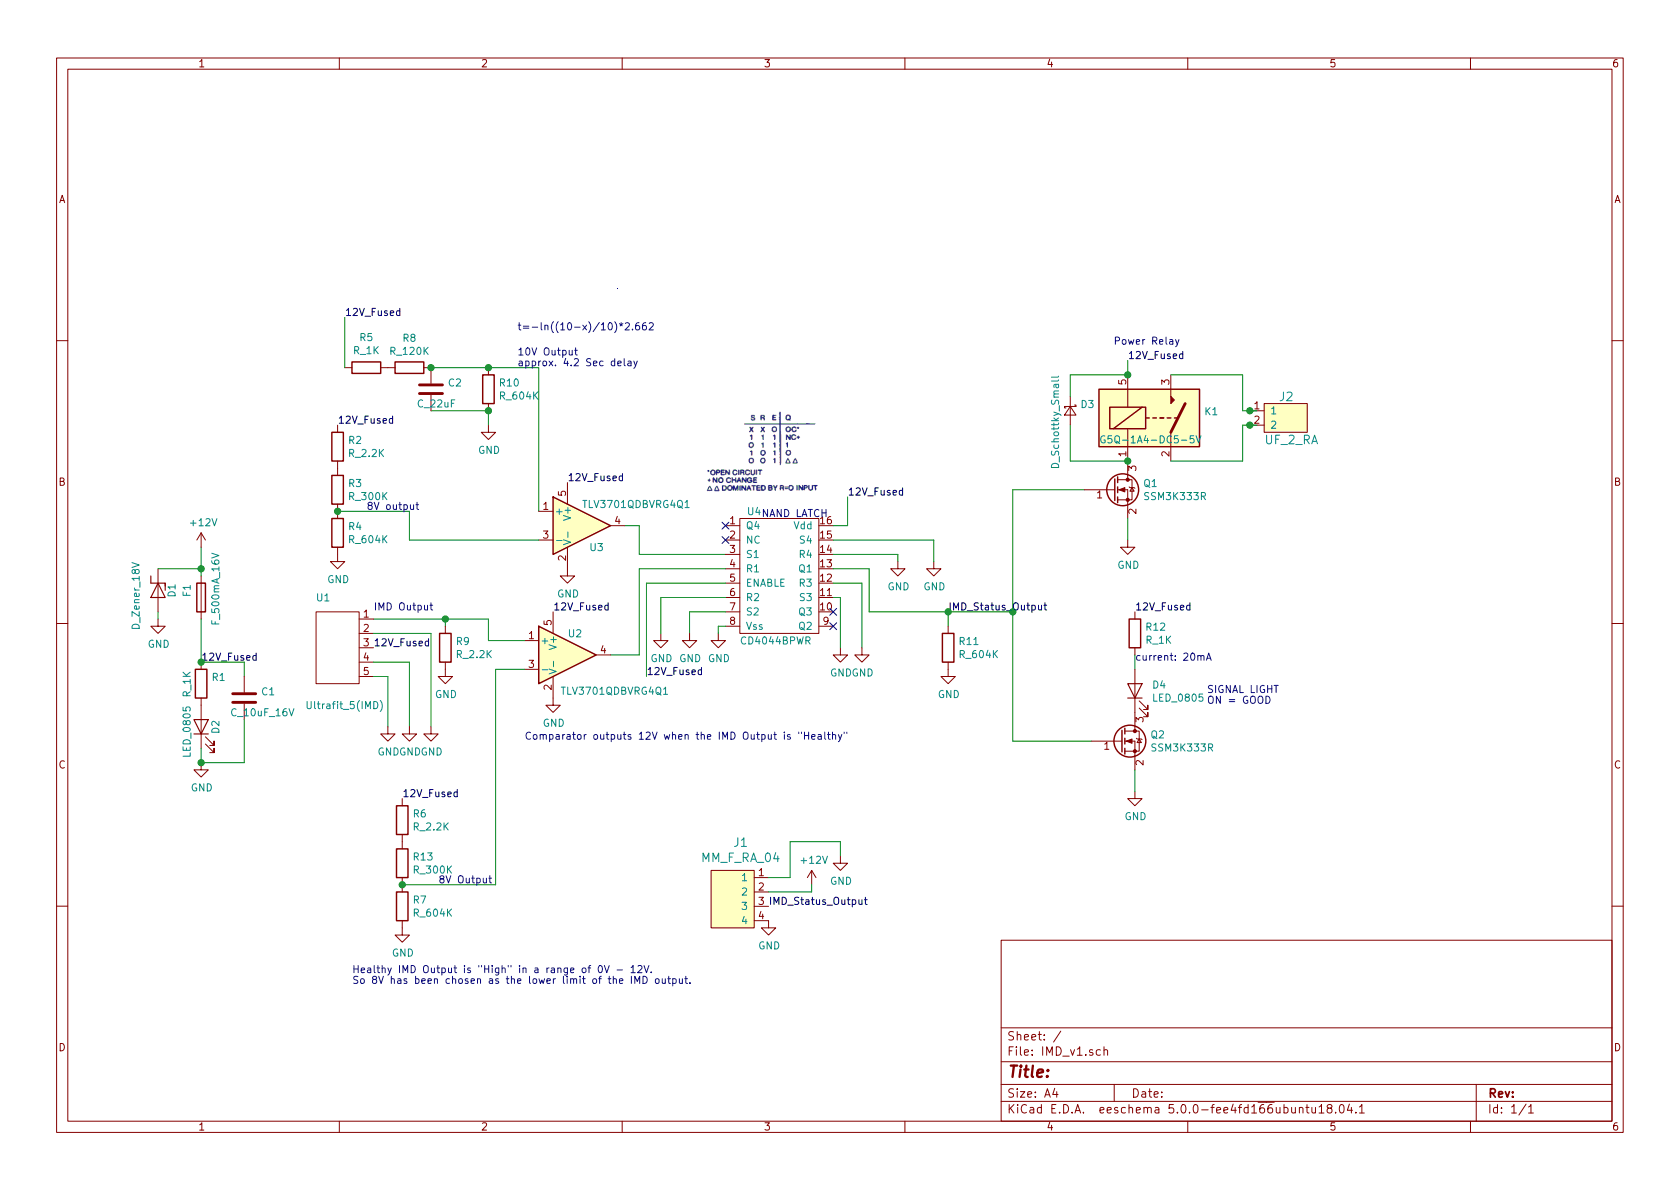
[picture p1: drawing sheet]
EESchema Schematic File Version 4
LIBS:IMD_v1-cache
EELAYER 26 0
EELAYER END
$Descr A4 11693 8268
encoding utf-8
Sheet 1 1
Title ""
Date ""
Rev ""
Comp ""
Comment1 ""
Comment2 ""
Comment3 ""
Comment4 ""
$EndDescr
Wire Wire Line
	3000 2850 3400 2850
$Comp
L power:GND #PWR010
U 1 1
P 3400 2950
F 0 "#PWR010" H 3400 2700 50  0001 C CNN
F 1 "GND" H 3405 2777 50  0000 C CNN
F 2 "" H 3400 2950 50  0001 C CNN
F 3 "" H 3400 2950 50  0001 C CNN
	1    3400 2950
	1    0    0    -1  
$EndComp
Wire Wire Line
	3400 2950 3400 2850
Wire Wire Line
	3750 2550 3750 3550
$Comp
L Formula:TLV3701QDBVRG4Q1 U3
U 1 1
P 4050 3650
F 0 "U3" H 4100 3500 50  0000 L CNN
F 1 "TLV3701QDBVRG4Q1" H 4050 3800 50  0000 L CNN
F 2 "Formula:SOT-23-5_OEM" H 4050 3750 50  0001 C CNN
F 3 "http://www.ti.com/lit/ds/symlink/tlv3702-q1.pdf" H 4050 3850 50  0001 C CNN
F 4 "DK" H 4400 4150 60  0001 C CNN "MFN"
F 5 "497-10249-1-ND" H 4300 4050 60  0001 C CNN "MPN"
F 6 "https://www.digikey.com/product-detail/en/texas-instruments/TLV3701QDBVRG4Q1/296-32395-6-ND/3507000" H 4200 3950 60  0001 C CNN "PurchasingLink"
	1    4050 3650
	1    0    0    -1  
$EndComp
Wire Wire Line
	3750 3750 2850 3750
Wire Wire Line
	2850 3750 2850 3550
Wire Wire Line
	2850 3550 2350 3550
$Comp
L power:GND #PWR04
U 1 1
P 2350 3850
F 0 "#PWR04" H 2350 3600 50  0001 C CNN
F 1 "GND" H 2355 3677 50  0000 C CNN
F 2 "" H 2350 3850 50  0001 C CNN
F 3 "" H 2350 3850 50  0001 C CNN
	1    2350 3850
	1    0    0    -1  
$EndComp
Wire Wire Line
	4350 3650 4450 3650
Wire Wire Line
	4450 3650 4450 3850
Wire Wire Line
	4450 3850 5050 3850
$Comp
L formula:CD4044BPWR U4
U 1 1
P 5450 3950
F 0 "U4" H 5250 4350 50  0000 C CNN
F 1 "CD4044BPWR" H 5400 3450 50  0000 C CNN
F 2 "Formula:TSSOP-16-OEM" H 5450 3950 50  0001 C CNN
F 3 "https://www.ti.com/lit/ds/symlink/cd4043b.pdf" H 5450 3950 50  0001 C CNN
	1    5450 3950
	1    0    0    -1  
$EndComp
Wire Wire Line
	5050 3950 4450 3950
Wire Wire Line
	4450 3950 4450 4550
Wire Wire Line
	4450 4550 4250 4550
$Comp
L Formula:TLV3701QDBVRG4Q1 U2
U 1 1
P 3950 4550
F 0 "U2" H 3950 4700 50  0000 L CNN
F 1 "TLV3701QDBVRG4Q1" H 3900 4300 50  0000 L CNN
F 2 "Formula:SOT-23-5_OEM" H 3950 4650 50  0001 C CNN
F 3 "http://www.ti.com/lit/ds/symlink/tlv3702-q1.pdf" H 3950 4750 50  0001 C CNN
F 4 "DK" H 4300 5050 60  0001 C CNN "MFN"
F 5 "497-10249-1-ND" H 4200 4950 60  0001 C CNN "MPN"
F 6 "https://www.digikey.com/product-detail/en/texas-instruments/TLV3701QDBVRG4Q1/296-32395-6-ND/3507000" H 4100 4850 60  0001 C CNN "PurchasingLink"
	1    3950 4550
	1    0    0    -1  
$EndComp
Wire Wire Line
	3650 4450 3400 4450
Wire Wire Line
	3400 4450 3400 4300
Wire Wire Line
	3400 4300 3100 4300
Wire Wire Line
	3100 4300 3100 4350
$Comp
L power:GND #PWR09
U 1 1
P 3100 4650
F 0 "#PWR09" H 3100 4400 50  0001 C CNN
F 1 "GND" H 3105 4477 50  0000 C CNN
F 2 "" H 3100 4650 50  0001 C CNN
F 3 "" H 3100 4650 50  0001 C CNN
	1    3100 4650
	1    0    0    -1  
$EndComp
Wire Wire Line
	3100 4300 2600 4300
Connection ~ 3100 4300
Wire Wire Line
	3650 4650 3450 4650
$Comp
L power:GND #PWR06
U 1 1
P 2800 6450
F 0 "#PWR06" H 2800 6200 50  0001 C CNN
F 1 "GND" H 2805 6277 50  0000 C CNN
F 2 "" H 2800 6450 50  0001 C CNN
F 3 "" H 2800 6450 50  0001 C CNN
	1    2800 6450
	1    0    0    -1  
$EndComp
$Comp
L formula:Ultrafit_5(IMD) U1
U 1 1
P 2500 4450
F 0 "U1" H 2250 4750 50  0000 C CNN
F 1 "Ultrafit_5(IMD)" H 2400 4000 50  0000 C CNN
F 2 "Formula:Ultrafit_5" H 2500 4450 50  0001 C CNN
F 3 "http://www.bender-emobility.com/fileadmin/products/doc/IR155-32xx-V004_D00115_D_XXEN.pdf" H 2500 4450 50  0001 C CNN
	1    2500 4450
	1    0    0    -1  
$EndComp
Wire Wire Line
	2800 6150 3450 6150
Wire Wire Line
	2600 4600 2850 4600
Wire Wire Line
	2600 4700 2700 4700
Wire Wire Line
	2700 4700 2700 5050
Wire Wire Line
	2850 4600 2850 5050
Wire Wire Line
	3000 4400 3000 5050
Wire Wire Line
	2600 4400 3000 4400
$Comp
L power:GND #PWR08
U 1 1
P 3000 5050
F 0 "#PWR08" H 3000 4800 50  0001 C CNN
F 1 "GND" H 3005 4877 50  0000 C CNN
F 2 "" H 3000 5050 50  0001 C CNN
F 3 "" H 3000 5050 50  0001 C CNN
	1    3000 5050
	1    0    0    -1  
$EndComp
$Comp
L power:GND #PWR07
U 1 1
P 2850 5050
F 0 "#PWR07" H 2850 4800 50  0001 C CNN
F 1 "GND" H 2855 4877 50  0000 C CNN
F 2 "" H 2850 5050 50  0001 C CNN
F 3 "" H 2850 5050 50  0001 C CNN
	1    2850 5050
	1    0    0    -1  
$EndComp
$Comp
L power:GND #PWR05
U 1 1
P 2700 5050
F 0 "#PWR05" H 2700 4800 50  0001 C CNN
F 1 "GND" H 2705 4877 50  0000 C CNN
F 2 "" H 2700 5050 50  0001 C CNN
F 3 "" H 2700 5050 50  0001 C CNN
	1    2700 5050
	1    0    0    -1  
$EndComp
NoConn ~ 5050 3650
NoConn ~ 5800 4250
NoConn ~ 5800 4350
Wire Wire Line
	5800 3650 5900 3650
Wire Wire Line
	5900 3650 5900 3450
Wire Wire Line
	5800 3950 6050 3950
Wire Wire Line
	5800 3850 6250 3850
Wire Wire Line
	6250 3850 6250 3900
Wire Wire Line
	5800 4050 6000 4050
Wire Wire Line
	6000 4050 6000 4500
$Comp
L power:GND #PWR020
U 1 1
P 6000 4500
F 0 "#PWR020" H 6000 4250 50  0001 C CNN
F 1 "GND" H 6005 4327 50  0000 C CNN
F 2 "" H 6000 4500 50  0001 C CNN
F 3 "" H 6000 4500 50  0001 C CNN
	1    6000 4500
	1    0    0    -1  
$EndComp
$Comp
L power:GND #PWR018
U 1 1
P 5850 4500
F 0 "#PWR018" H 5850 4250 50  0001 C CNN
F 1 "GND" H 5855 4327 50  0000 C CNN
F 2 "" H 5850 4500 50  0001 C CNN
F 3 "" H 5850 4500 50  0001 C CNN
	1    5850 4500
	1    0    0    -1  
$EndComp
Wire Wire Line
	5850 4150 5850 4500
$Comp
L power:GND #PWR021
U 1 1
P 6250 3900
F 0 "#PWR021" H 6250 3650 50  0001 C CNN
F 1 "GND" H 6255 3727 50  0000 C CNN
F 2 "" H 6250 3900 50  0001 C CNN
F 3 "" H 6250 3900 50  0001 C CNN
	1    6250 3900
	1    0    0    -1  
$EndComp
$Comp
L power:GND #PWR022
U 1 1
P 6500 3900
F 0 "#PWR022" H 6500 3650 50  0001 C CNN
F 1 "GND" H 6505 3727 50  0000 C CNN
F 2 "" H 6500 3900 50  0001 C CNN
F 3 "" H 6500 3900 50  0001 C CNN
	1    6500 3900
	1    0    0    -1  
$EndComp
Wire Wire Line
	5800 3750 6500 3750
Wire Wire Line
	6050 4250 6600 4250
Wire Wire Line
	6050 3950 6050 4250
Wire Wire Line
	6500 3750 6500 3900
Wire Wire Line
	6600 4250 6600 4350
$Comp
L power:GND #PWR023
U 1 1
P 6600 4650
F 0 "#PWR023" H 6600 4400 50  0001 C CNN
F 1 "GND" H 6605 4477 50  0000 C CNN
F 2 "" H 6600 4650 50  0001 C CNN
F 3 "" H 6600 4650 50  0001 C CNN
	1    6600 4650
	1    0    0    -1  
$EndComp
Wire Wire Line
	7050 4250 6600 4250
Connection ~ 6600 4250
Wire Wire Line
	7050 4250 7050 5150
Wire Wire Line
	7050 5150 7600 5150
Wire Wire Line
	7050 4250 7050 3400
Wire Wire Line
	7050 3400 7550 3400
Connection ~ 7050 4250
$Comp
L formula:SSM3K333R Q1
U 1 1
P 7750 3400
F 0 "Q1" H 7956 3446 50  0000 L CNN
F 1 "SSM3K333R" H 7956 3355 50  0000 L CNN
F 2 "Formula:SOT-23F" H 7950 3325 50  0001 L CIN
F 3 "https://drive.google.com/drive/folders/0B-V-iZf33Y4GNzhDQTJZanJRbVk" H 7950 3475 50  0001 L CNN
F 4 "DK" H 8250 3775 60  0001 C CNN "MFN"
F 5 "SSM3K333RLFCT-ND" H 8150 3675 60  0001 C CNN "MPN"
F 6 "https://www.digikey.com/product-detail/en/toshiba-semiconductor-and-storage/SSM3K333RLF/SSM3K333RLFCT-ND/3522391" H 8050 3575 60  0001 C CNN "PurchasingLink"
	1    7750 3400
	1    0    0    -1  
$EndComp
$Comp
L formula:SSM3K333R Q2
U 1 1
P 7800 5150
F 0 "Q2" H 8006 5196 50  0000 L CNN
F 1 "SSM3K333R" H 8006 5105 50  0000 L CNN
F 2 "Formula:SOT-23F" H 8000 5075 50  0001 L CIN
F 3 "https://drive.google.com/drive/folders/0B-V-iZf33Y4GNzhDQTJZanJRbVk" H 8000 5225 50  0001 L CNN
F 4 "DK" H 8300 5525 60  0001 C CNN "MFN"
F 5 "SSM3K333RLFCT-ND" H 8200 5425 60  0001 C CNN "MPN"
F 6 "https://www.digikey.com/product-detail/en/toshiba-semiconductor-and-storage/SSM3K333RLF/SSM3K333RLFCT-ND/3522391" H 8100 5325 60  0001 C CNN "PurchasingLink"
	1    7800 5150
	1    0    0    -1  
$EndComp
$Comp
L power:GND #PWR024
U 1 1
P 7850 3750
F 0 "#PWR024" H 7850 3500 50  0001 C CNN
F 1 "GND" H 7855 3577 50  0000 C CNN
F 2 "" H 7850 3750 50  0001 C CNN
F 3 "" H 7850 3750 50  0001 C CNN
	1    7850 3750
	1    0    0    -1  
$EndComp
$Comp
L power:GND #PWR025
U 1 1
P 7900 5500
F 0 "#PWR025" H 7900 5250 50  0001 C CNN
F 1 "GND" H 7905 5327 50  0000 C CNN
F 2 "" H 7900 5500 50  0001 C CNN
F 3 "" H 7900 5500 50  0001 C CNN
	1    7900 5500
	1    0    0    -1  
$EndComp
Wire Wire Line
	7900 5350 7900 5500
Wire Wire Line
	7850 3600 7850 3750
$Comp
L formula:LED_0805 D4
U 1 1
P 7900 4800
F 0 "D4" V 7938 4683 50  0000 R CNN
F 1 "LED_0805" V 7847 4683 50  0000 R CNN
F 2 "Formula:LED_0805_OEM" H 7800 4800 50  0001 C CNN
F 3 "http://www.osram-os.com/Graphics/XPic9/00078860_0.pdf" H 7900 4900 50  0001 C CNN
F 4 "DK" H 7900 4800 60  0001 C CNN "MFN"
F 5 "475-1410-1-ND" H 7900 4800 60  0001 C CNN "MPN"
F 6 "https://www.digikey.com/products/en?keywords=475-1410-1-ND" H 8300 5300 60  0001 C CNN "PurchasingLink"
	1    7900 4800
	0    -1   -1   0   
$EndComp
Wire Wire Line
	7900 4650 7900 4550
$Comp
L formula:G5Q-1A4-DC5-5V K1
U 1 1
P 8050 2900
F 0 "K1" H 8380 2946 50  0000 L CNN
F 1 "G5Q-1A4-DC5-5V" H 7650 2750 50  0000 L CNN
F 2 "Formula:Relay_SPST_OMRON-G5Q-1A4_OEM" H 8500 2850 50  0001 L CNN
F 3 "http://omronfs.omron.com/en_US/ecb/products/pdf/en-g5q.pdf" H 8500 2550 50  0001 L CNN
F 4 "DK" H 8900 3450 60  0001 C CNN "MFN"
F 5 "Z3632-ND" H 8800 3350 60  0001 C CNN "MPN"
F 6 "https://www.digikey.com/product-detail/en/omron-electronics-inc-emc-div/G5Q-1A4-DC5/Z3632-ND/1815721" H 9000 3550 60  0001 C CNN "PurchasingLink"
	1    8050 2900
	1    0    0    -1  
$EndComp
Wire Wire Line
	7850 3200 7450 3200
Wire Wire Line
	7450 2950 7450 3200
Connection ~ 7850 3200
$Comp
L Device:D_Schottky_Small D3
U 1 1
P 7450 2850
F 0 "D3" V 7404 2918 50  0000 L CNN
F 1 "D_Schottky_Small" H 7200 2750 50  0000 L CNN
F 2 "Formula:D_0805_OEM" V 7450 2850 50  0001 C CNN
F 3 "~" V 7450 2850 50  0001 C CNN
	1    7450 2850
	0    1    1    0   
$EndComp
Wire Wire Line
	7450 2750 7450 2600
Wire Wire Line
	7450 2600 7850 2600
Wire Wire Line
	7850 2500 7850 2600
Connection ~ 7850 2600
Wire Wire Line
	8150 2600 8650 2600
Wire Wire Line
	8650 2600 8650 2850
Wire Wire Line
	8650 2850 8700 2850
Wire Wire Line
	8150 3200 8650 3200
Wire Wire Line
	8650 3200 8650 2950
Wire Wire Line
	8650 2950 8700 2950
$Comp
L formula:UF_2_RA J2
U 1 1
P 8950 2900
F 0 "J2" H 9000 3050 60  0000 R CNN
F 1 "UF_2_RA" H 9100 2750 60  0000 R CNN
F 2 "Formula:Ultrafit_2_RA" H 8850 2950 60  0001 C CNN
F 3 "https://www.molex.com/pdm_docs/sd/1723101302_sd.pdf" H 8950 3050 60  0001 C CNN
F 4 "DK" H 9150 3250 60  0001 C CNN "MFN"
F 5 "WM11825-ND " H 9250 3350 60  0001 C CNN "MPN"
F 6 "https://www.digikey.com/product-detail/en/molex-llc/1723101302/WM11825-ND/5360290" H 9050 3150 60  0001 C CNN "PurchasingLink"
	1    8950 2900
	-1   0    0    -1  
$EndComp
Connection ~ 8700 2850
Wire Wire Line
	8700 2850 8750 2850
Connection ~ 8700 2950
Wire Wire Line
	8700 2950 8750 2950
$Comp
L power:GND #PWR013
U 1 1
P 4600 4400
F 0 "#PWR013" H 4600 4150 50  0001 C CNN
F 1 "GND" H 4605 4227 50  0000 C CNN
F 2 "" H 4600 4400 50  0001 C CNN
F 3 "" H 4600 4400 50  0001 C CNN
	1    4600 4400
	1    0    0    -1  
$EndComp
$Comp
L power:GND #PWR015
U 1 1
P 5000 4400
F 0 "#PWR015" H 5000 4150 50  0001 C CNN
F 1 "GND" H 5005 4227 50  0000 C CNN
F 2 "" H 5000 4400 50  0001 C CNN
F 3 "" H 5000 4400 50  0001 C CNN
	1    5000 4400
	1    0    0    -1  
$EndComp
Wire Wire Line
	5050 4350 5000 4350
Wire Wire Line
	5000 4350 5000 4400
Wire Wire Line
	5050 4050 4500 4050
Wire Wire Line
	5050 4150 4600 4150
Wire Wire Line
	4600 4150 4600 4400
Wire Wire Line
	5800 4150 5850 4150
Wire Wire Line
	5050 4250 4800 4250
Wire Wire Line
	4800 4250 4800 4400
$Comp
L power:GND #PWR014
U 1 1
P 4800 4400
F 0 "#PWR014" H 4800 4150 50  0001 C CNN
F 1 "GND" H 4805 4227 50  0000 C CNN
F 2 "" H 4800 4400 50  0001 C CNN
F 3 "" H 4800 4400 50  0001 C CNN
	1    4800 4400
	1    0    0    -1  
$EndComp
Wire Wire Line
	4500 4050 4500 4700
$Comp
L formula:D_Zener_18V D1
U 1 1
P 1100 4100
F 0 "D1" H 1050 4200 50  0000 L CNN
F 1 "D_Zener_18V" H 900 3950 50  0000 L CNN
F 2 "Formula:DO-214AA" H 1000 4100 50  0001 C CNN
F 3 "http://www.mccsemi.com/up_pdf/SMBJ5338B-SMBJ5388B(SMB).pdf" H 1100 4200 50  0001 C CNN
F 4 "DK" H 1300 4400 60  0001 C CNN "MFN"
F 5 "SMBJ5355B-TPMSCT-ND" H 1200 4300 60  0001 C CNN "MPN"
F 6 "https://www.digikey.com/products/en?keywords=SMBJ5355B-TPMSCT-ND" H 1500 4600 60  0001 C CNN "PurchasingLink"
	1    1100 4100
	0    1    1    0   
$EndComp
Wire Wire Line
	1100 3950 1400 3950
Wire Wire Line
	1100 4250 1100 4300
Wire Wire Line
	1400 3950 1400 4000
Connection ~ 1400 3950
$Comp
L formula:F_500mA_16V F1
U 1 1
P 1400 4150
F 0 "F1" V 1300 4150 50  0000 L CNN
F 1 "F_500mA_16V" V 1500 3950 50  0000 L CNN
F 2 "Formula:Fuse_1210" V 1330 4150 50  0001 C CNN
F 3 "https://belfuse.com/resources/CircuitProtection/datasheets/0ZCH%20Nov2016.pdf" V 1480 4150 50  0001 C CNN
F 4 "DK" H 1400 4150 60  0001 C CNN "MFN"
F 5 "507-1786-1-ND" H 1400 4150 60  0001 C CNN "MPN"
F 6 "https://www.digikey.com/product-detail/en/bel-fuse-inc/0ZCH0050FF2G/507-1786-1-ND/4156209" V 1880 4550 60  0001 C CNN "PurchasingLink"
	1    1400 4150
	1    0    0    -1  
$EndComp
Wire Wire Line
	1400 3800 1400 3950
Wire Wire Line
	1400 4600 1700 4600
Wire Wire Line
	1700 4600 1700 4700
Wire Wire Line
	1400 4300 1400 4600
Text Label 1400 4600 0    50   ~ 0
12V_Fused
$Comp
L power:+12V #PWR017
U 1 1
P 5650 6150
F 0 "#PWR017" H 5650 6000 50  0001 C CNN
F 1 "+12V" H 5665 6323 50  0000 C CNN
F 2 "" H 5650 6150 50  0001 C CNN
F 3 "" H 5650 6150 50  0001 C CNN
	1    5650 6150
	1    0    0    -1  
$EndComp
$Comp
L formula:LED_0805 D2
U 1 1
P 1400 5050
F 0 "D2" H 1450 4950 50  0000 R CNN
F 1 "LED_0805" H 1550 5150 50  0000 R CNN
F 2 "Formula:LED_0805_OEM" H 1300 5050 50  0001 C CNN
F 3 "http://www.osram-os.com/Graphics/XPic9/00078860_0.pdf" H 1400 5150 50  0001 C CNN
F 4 "DK" H 1400 5050 60  0001 C CNN "MFN"
F 5 "475-1410-1-ND" H 1400 5050 60  0001 C CNN "MPN"
F 6 "https://www.digikey.com/products/en?keywords=475-1410-1-ND" H 1800 5550 60  0001 C CNN "PurchasingLink"
	1    1400 5050
	0    -1   -1   0   
$EndComp
Wire Wire Line
	1400 5200 1400 5300
Wire Wire Line
	1400 5300 1700 5300
$Comp
L power:GND #PWR03
U 1 1
P 1400 5300
F 0 "#PWR03" H 1400 5050 50  0001 C CNN
F 1 "GND" H 1405 5127 50  0000 C CNN
F 2 "" H 1400 5300 50  0001 C CNN
F 3 "" H 1400 5300 50  0001 C CNN
	1    1400 5300
	1    0    0    -1  
$EndComp
Connection ~ 1400 5300
$Comp
L formula:MM_F_RA_04 J1
U 1 1
P 5100 6300
F 0 "J1" H 5156 6747 60  0000 C CNN
F 1 "MM_F_RA_04" H 5156 6641 60  0000 C CNN
F 2 "Formula:micromatch_female_ra_4" H 4900 7400 60  0001 C CNN
F 3 "http://www.te.com/commerce/DocumentDelivery/DDEController?Action=showdoc&DocId=Customer+Drawing%7F338070%7FG1%7Fpdf%7FEnglish%7FENG_CD_338070_G1.pdf%7F338070-4" H 5000 7500 60  0001 C CNN
F 4 "TE" H 5200 7700 60  0001 C CNN "MFN"
F 5 "338070-4" H 5300 7800 60  0001 C CNN "MPN"
F 6 "http://www.te.com/usa-en/product-338070-4.html" H 5100 7600 60  0001 C CNN "PurchasingLink"
	1    5100 6300
	1    0    0    -1  
$EndComp
Wire Wire Line
	5350 6100 5500 6100
Wire Wire Line
	5500 6100 5500 5850
Wire Wire Line
	5500 5850 5850 5850
Wire Wire Line
	5350 6200 5650 6200
Wire Wire Line
	5650 6200 5650 6150
Text Label 2600 4500 0    50   ~ 0
12V_Fused
Text Label 3850 4250 0    50   ~ 0
12V_Fused
Text Label 3950 3350 0    50   ~ 0
12V_Fused
Text Label 2400 2200 0    50   ~ 0
12V_Fused
Text Label 5900 3450 0    50   ~ 0
12V_Fused
Text Label 7850 2500 0    50   ~ 0
12V_Fused
Text Label 7900 4250 0    50   ~ 0
12V_Fused
Text Label 5350 6300 0    50   ~ 0
IMD_Status_Output
Text Label 6600 4250 0    50   ~ 0
IMD_Status_Output
$Comp
L power:GND #PWR016
U 1 1
P 5350 6400
F 0 "#PWR016" H 5350 6150 50  0001 C CNN
F 1 "GND" H 5355 6227 50  0000 C CNN
F 2 "" H 5350 6400 50  0001 C CNN
F 3 "" H 5350 6400 50  0001 C CNN
	1    5350 6400
	1    0    0    -1  
$EndComp
Text Label 2350 2950 0    50   ~ 0
12V_Fused
$Comp
L power:GND #PWR011
U 1 1
P 3850 4850
F 0 "#PWR011" H 3850 4600 50  0001 C CNN
F 1 "GND" H 3855 4677 50  0000 C CNN
F 2 "" H 3850 4850 50  0001 C CNN
F 3 "" H 3850 4850 50  0001 C CNN
	1    3850 4850
	1    0    0    -1  
$EndComp
$Comp
L power:GND #PWR012
U 1 1
P 3950 3950
F 0 "#PWR012" H 3950 3700 50  0001 C CNN
F 1 "GND" H 3955 3777 50  0000 C CNN
F 2 "" H 3950 3950 50  0001 C CNN
F 3 "" H 3950 3950 50  0001 C CNN
	1    3950 3950
	1    0    0    -1  
$EndComp
Text Label 4500 4700 0    50   ~ 0
12V_Fused
$Comp
L power:GND #PWR019
U 1 1
P 5850 5950
F 0 "#PWR019" H 5850 5700 50  0001 C CNN
F 1 "GND" H 5855 5777 50  0000 C CNN
F 2 "" H 5850 5950 50  0001 C CNN
F 3 "" H 5850 5950 50  0001 C CNN
	1    5850 5950
	1    0    0    -1  
$EndComp
Wire Wire Line
	5850 5850 5850 5950
Text Label 2800 5550 0    50   ~ 0
12V_Fused
Text Notes 2600 4250 0    50   ~ 0
IMD Output\n
Text Notes 5300 3600 0    50   ~ 0
NAND LATCH
Text Notes 7750 2400 0    50   ~ 0
Power Relay\n
Text Notes 8400 4900 0    50   ~ 0
SIGNAL LIGHT\nON = GOOD
$Comp
L power:+12V #PWR02
U 1 1
P 1400 3800
F 0 "#PWR02" H 1400 3650 50  0001 C CNN
F 1 "+12V" H 1415 3973 50  0000 C CNN
F 2 "" H 1400 3800 50  0001 C CNN
F 3 "" H 1400 3800 50  0001 C CNN
	1    1400 3800
	1    0    0    -1  
$EndComp
$Comp
L power:GND #PWR01
U 1 1
P 1100 4300
F 0 "#PWR01" H 1100 4050 50  0001 C CNN
F 1 "GND" H 1105 4127 50  0000 C CNN
F 2 "" H 1100 4300 50  0001 C CNN
F 3 "" H 1100 4300 50  0001 C CNN
	1    1100 4300
	1    0    0    -1  
$EndComp
NoConn ~ 5050 3750
Text Notes 2550 3550 0    50   ~ 0
8V output\n
Text Notes 3050 6150 0    50   ~ 0
8V Output
Text Notes 7900 4600 0    50   ~ 0
current: 20mA
$Comp
L formula:R_1K R12
U 1 1
P 7900 4400
F 0 "R12" H 7970 4446 50  0000 L CNN
F 1 "R_1K" H 7970 4355 50  0000 L CNN
F 2 "Formula:R_0805_OEM" H 7830 4400 50  0001 C CNN
F 3 "https://www.seielect.com/Catalog/SEI-rncp.pdf" H 7980 4400 50  0001 C CNN
F 4 "DK" H 7900 4400 60  0001 C CNN "MFN"
F 5 "RNCP0805FTD1K00CT-ND" H 7900 4400 60  0001 C CNN "MPN"
F 6 "https://www.digikey.com/products/en?keywords=RNCP0805FTD1K00CT-ND" H 8380 4800 60  0001 C CNN "PurchasingLink"
	1    7900 4400
	1    0    0    -1  
$EndComp
$Comp
L formula:R_604K R11
U 1 1
P 6600 4500
F 0 "R11" H 6670 4546 50  0000 L CNN
F 1 "R_604K" H 6670 4455 50  0000 L CNN
F 2 "Formula:R_0805_OEM" H 6530 4500 50  0001 C CNN
F 3 "https://www.seielect.com/Catalog/SEI-RMCF_RMCP.pdf" H 6680 4500 50  0001 C CNN
F 4 "DK" H 6600 4500 60  0001 C CNN "MFN"
F 5 "RMCF0805FT604KCT-ND" H 6600 4500 60  0001 C CNN "MPN"
F 6 "https://www.digikey.com/product-detail/en/stackpole-electronics-inc/RMCF0805FT604K/RMCF0805FT604KCT-ND/4425214" H 7080 4900 60  0001 C CNN "PurchasingLink"
	1    6600 4500
	1    0    0    -1  
$EndComp
$Comp
L formula:R_1K R1
U 1 1
P 1400 4750
F 0 "R1" H 1470 4796 50  0000 L CNN
F 1 "R_1K" V 1300 4650 50  0000 L CNN
F 2 "Formula:R_0805_OEM" H 1330 4750 50  0001 C CNN
F 3 "https://www.seielect.com/Catalog/SEI-rncp.pdf" H 1480 4750 50  0001 C CNN
F 4 "DK" H 1400 4750 60  0001 C CNN "MFN"
F 5 "RNCP0805FTD1K00CT-ND" H 1400 4750 60  0001 C CNN "MPN"
F 6 "https://www.digikey.com/products/en?keywords=RNCP0805FTD1K00CT-ND" H 1880 5150 60  0001 C CNN "PurchasingLink"
	1    1400 4750
	1    0    0    -1  
$EndComp
Connection ~ 1400 4600
$Comp
L formula:C_10uF_16V C1
U 1 1
P 1700 4850
F 0 "C1" H 1815 4896 50  0000 L CNN
F 1 "C_10uF_16V" H 1600 4750 50  0000 L CNN
F 2 "Formula:C_0805_OEM" H 1738 4700 50  0001 C CNN
F 3 "http://www.samsungsem.com/kr/support/product-search/mlcc/__icsFiles/afieldfile/2016/01/15/Data%20sheet_CL21A106KOCLRNC.pdf" H 1725 4950 50  0001 C CNN
F 4 "DK" H 1700 4850 60  0001 C CNN "MFN"
F 5 "1276-2399-1-ND" H 1700 4850 60  0001 C CNN "MPN"
F 6 "https://www.digikey.com/product-detail/en/samsung-electro-mechanics/CL21A106KOCLRNC/1276-2399-1-ND/3890485" H 2125 5350 60  0001 C CNN "PurchasingLink"
	1    1700 4850
	1    0    0    -1  
$EndComp
Wire Wire Line
	1700 5300 1700 5000
Wire Wire Line
	3000 2550 3400 2550
$Comp
L formula:R_604K R10
U 1 1
P 3400 2700
F 0 "R10" H 3470 2746 50  0000 L CNN
F 1 "R_604K" H 3470 2655 50  0000 L CNN
F 2 "Formula:R_0805_OEM" H 3330 2700 50  0001 C CNN
F 3 "https://www.seielect.com/Catalog/SEI-RMCF_RMCP.pdf" H 3480 2700 50  0001 C CNN
F 4 "DK" H 3400 2700 60  0001 C CNN "MFN"
F 5 "RMCF0805FT604KCT-ND" H 3400 2700 60  0001 C CNN "MPN"
F 6 "https://www.digikey.com/product-detail/en/stackpole-electronics-inc/RMCF0805FT604K/RMCF0805FT604KCT-ND/4425214" H 3880 3100 60  0001 C CNN "PurchasingLink"
	1    3400 2700
	1    0    0    -1  
$EndComp
Wire Wire Line
	3400 2550 3750 2550
$Comp
L formula:R_604K R7
U 1 1
P 2800 6300
F 0 "R7" H 2870 6346 50  0000 L CNN
F 1 "R_604K" H 2870 6255 50  0000 L CNN
F 2 "Formula:R_0805_OEM" H 2730 6300 50  0001 C CNN
F 3 "https://www.seielect.com/Catalog/SEI-RMCF_RMCP.pdf" H 2880 6300 50  0001 C CNN
F 4 "DK" H 2800 6300 60  0001 C CNN "MFN"
F 5 "RMCF0805FT604KCT-ND" H 2800 6300 60  0001 C CNN "MPN"
F 6 "https://www.digikey.com/product-detail/en/stackpole-electronics-inc/RMCF0805FT604K/RMCF0805FT604KCT-ND/4425214" H 3280 6700 60  0001 C CNN "PurchasingLink"
	1    2800 6300
	1    0    0    -1  
$EndComp
$Comp
L formula:R_604K R4
U 1 1
P 2350 3700
F 0 "R4" H 2420 3746 50  0000 L CNN
F 1 "R_604K" H 2420 3655 50  0000 L CNN
F 2 "Formula:R_0805_OEM" H 2280 3700 50  0001 C CNN
F 3 "https://www.seielect.com/Catalog/SEI-RMCF_RMCP.pdf" H 2430 3700 50  0001 C CNN
F 4 "DK" H 2350 3700 60  0001 C CNN "MFN"
F 5 "RMCF0805FT604KCT-ND" H 2350 3700 60  0001 C CNN "MPN"
F 6 "https://www.digikey.com/product-detail/en/stackpole-electronics-inc/RMCF0805FT604K/RMCF0805FT604KCT-ND/4425214" H 2830 4100 60  0001 C CNN "PurchasingLink"
	1    2350 3700
	1    0    0    -1  
$EndComp
$Comp
L formula:R_120K R8
U 1 1
P 2850 2550
F 0 "R8" V 2643 2550 50  0000 C CNN
F 1 "R_120K" V 2734 2550 50  0000 C CNN
F 2 "Formula:R_0805_OEM" H 2780 2550 50  0001 C CNN
F 3 "https://www.seielect.com/Catalog/SEI-RMCF_RMCP.pdf" H 2930 2550 50  0001 C CNN
F 4 "DK" H 2850 2550 60  0001 C CNN "MFN"
F 5 "RMCF0805FT120KCT-ND" H 2850 2550 60  0001 C CNN "MPN"
F 6 "https://www.digikey.com/product-detail/en/stackpole-electronics-inc/RMCF0805FT120K/RMCF0805FT120KCT-ND/2418248" H 3330 2950 60  0001 C CNN "PurchasingLink"
	1    2850 2550
	0    1    1    0   
$EndComp
$Comp
L formula:R_1K R5
U 1 1
P 2550 2550
F 0 "R5" V 2757 2550 50  0000 C CNN
F 1 "R_1K" V 2666 2550 50  0000 C CNN
F 2 "Formula:R_0805_OEM" H 2480 2550 50  0001 C CNN
F 3 "https://www.seielect.com/Catalog/SEI-rncp.pdf" H 2630 2550 50  0001 C CNN
F 4 "DK" H 2550 2550 60  0001 C CNN "MFN"
F 5 "RNCP0805FTD1K00CT-ND" H 2550 2550 60  0001 C CNN "MPN"
F 6 "https://www.digikey.com/products/en?keywords=RNCP0805FTD1K00CT-ND" H 3030 2950 60  0001 C CNN "PurchasingLink"
	1    2550 2550
	0    -1   -1   0   
$EndComp
Wire Wire Line
	2400 2550 2400 2200
Text Notes 3600 2550 0    50   ~ 0
10V Output\napprox. 4.2 Sec delay
$Comp
L Formula:C_22uF C2
U 1 1
P 3000 2700
F 0 "C2" H 3115 2746 50  0000 L CNN
F 1 "C_22uF" H 2900 2600 50  0000 L CNN
F 2 "Formula:C_1206_OEM" H 3038 2550 50  0001 C CNN
F 3 "https://product.tdk.com/info/en/catalog/datasheets/mlcc_commercial_general_en.pdf" H 3025 2800 50  0001 C CNN
F 4 "DK" H 3000 2700 60  0001 C CNN "MFN"
F 5 "445-11693-1-ND" H 3000 2700 60  0001 C CNN "MPN"
F 6 "https://www.digikey.com/product-detail/en/tdk-corporation/C3216JB1C226M160AB/445-11693-1-ND/3953359" H 3425 3200 60  0001 C CNN "PurchasingLink"
	1    3000 2700
	1    0    0    -1  
$EndComp
Connection ~ 3000 2550
Connection ~ 3400 2850
Connection ~ 3400 2550
Text Notes 3600 2300 0    50   ~ 0
t=-ln((10-x)/10)*2.662
$Comp
L formula:R_300K R3
U 1 1
P 2350 3400
F 0 "R3" H 2420 3446 50  0000 L CNN
F 1 "R_300K" H 2420 3355 50  0000 L CNN
F 2 "Formula:R_0805_OEM" H 2280 3400 50  0001 C CNN
F 3 "https://industrial.panasonic.com/cdbs/www-data/pdf/RDM0000/AOA0000C307.pdf" H 2430 3400 50  0001 C CNN
F 4 "DK" H 2350 3400 60  0001 C CNN "MFN"
F 5 "P300KDACT-ND" H 2350 3400 60  0001 C CNN "MPN"
F 6 "https://www.digikey.com/product-detail/en/panasonic-electronic-components/ERA-6AEB304V/P300KDACT-ND/1466006" H 2830 3800 60  0001 C CNN "PurchasingLink"
	1    2350 3400
	1    0    0    -1  
$EndComp
$Comp
L formula:R_2.2K R2
U 1 1
P 2350 3100
F 0 "R2" H 2420 3146 50  0000 L CNN
F 1 "R_2.2K" H 2420 3055 50  0000 L CNN
F 2 "Formula:R_0805_OEM" H 2280 3100 50  0001 C CNN
F 3 "https://www.seielect.com/Catalog/SEI-RMCF_RMCP.pdf" H 2430 3100 50  0001 C CNN
F 4 "DK" H 2350 3100 60  0001 C CNN "MFN"
F 5 "RMCF0805FT2K20CT-ND" H 2350 3100 60  0001 C CNN "MPN"
F 6 "https://www.digikey.com/product-detail/en/stackpole-electronics-inc/RMCF0805FT2K20/RMCF0805FT2K20CT-ND/1942387" H 2830 3500 60  0001 C CNN "PurchasingLink"
	1    2350 3100
	1    0    0    -1  
$EndComp
Connection ~ 2350 3550
Text Notes 2450 6850 0    50   ~ 0
Healthy IMD Output is "High" in a range of 0V - 12V. \nSo 8V has been chosen as the lower limit of the IMD output.
Text Notes 3650 5150 0    50   ~ 0
Comparator outputs 12V when the IMD Output is "Healthy"\n
$Comp
L formula:R_2.2K R9
U 1 1
P 3100 4500
F 0 "R9" H 3170 4546 50  0000 L CNN
F 1 "R_2.2K" H 3170 4455 50  0000 L CNN
F 2 "Formula:R_0805_OEM" H 3030 4500 50  0001 C CNN
F 3 "https://www.seielect.com/Catalog/SEI-RMCF_RMCP.pdf" H 3180 4500 50  0001 C CNN
F 4 "DK" H 3100 4500 60  0001 C CNN "MFN"
F 5 "RMCF0805FT2K20CT-ND" H 3100 4500 60  0001 C CNN "MPN"
F 6 "https://www.digikey.com/product-detail/en/stackpole-electronics-inc/RMCF0805FT2K20/RMCF0805FT2K20CT-ND/1942387" H 3580 4900 60  0001 C CNN "PurchasingLink"
	1    3100 4500
	1    0    0    -1  
$EndComp
$Comp
L Formula:R_300K R13
U 1 1
P 2800 6000
F 0 "R13" H 2870 6046 50  0000 L CNN
F 1 "R_300K" H 2870 5955 50  0000 L CNN
F 2 "Formula:R_0805_OEM" H 2730 6000 50  0001 C CNN
F 3 "https://industrial.panasonic.com/cdbs/www-data/pdf/RDM0000/AOA0000C307.pdf" H 2880 6000 50  0001 C CNN
F 4 "DK" H 2800 6000 60  0001 C CNN "MFN"
F 5 "P300KDACT-ND" H 2800 6000 60  0001 C CNN "MPN"
F 6 "https://www.digikey.com/product-detail/en/panasonic-electronic-components/ERA-6AEB304V/P300KDACT-ND/1466006" H 3280 6400 60  0001 C CNN "PurchasingLink"
	1    2800 6000
	1    0    0    -1  
$EndComp
$Comp
L formula:R_2.2K R6
U 1 1
P 2800 5700
F 0 "R6" H 2870 5746 50  0000 L CNN
F 1 "R_2.2K" H 2870 5655 50  0000 L CNN
F 2 "Formula:R_0805_OEM" H 2730 5700 50  0001 C CNN
F 3 "https://www.seielect.com/Catalog/SEI-RMCF_RMCP.pdf" H 2880 5700 50  0001 C CNN
F 4 "DK" H 2800 5700 60  0001 C CNN "MFN"
F 5 "RMCF0805FT2K20CT-ND" H 2800 5700 60  0001 C CNN "MPN"
F 6 "https://www.digikey.com/product-detail/en/stackpole-electronics-inc/RMCF0805FT2K20/RMCF0805FT2K20CT-ND/1942387" H 3280 6100 60  0001 C CNN "PurchasingLink"
	1    2800 5700
	1    0    0    -1  
$EndComp
Connection ~ 2800 6150
Wire Wire Line
	3450 4650 3450 6150
$EndSCHEMATC
